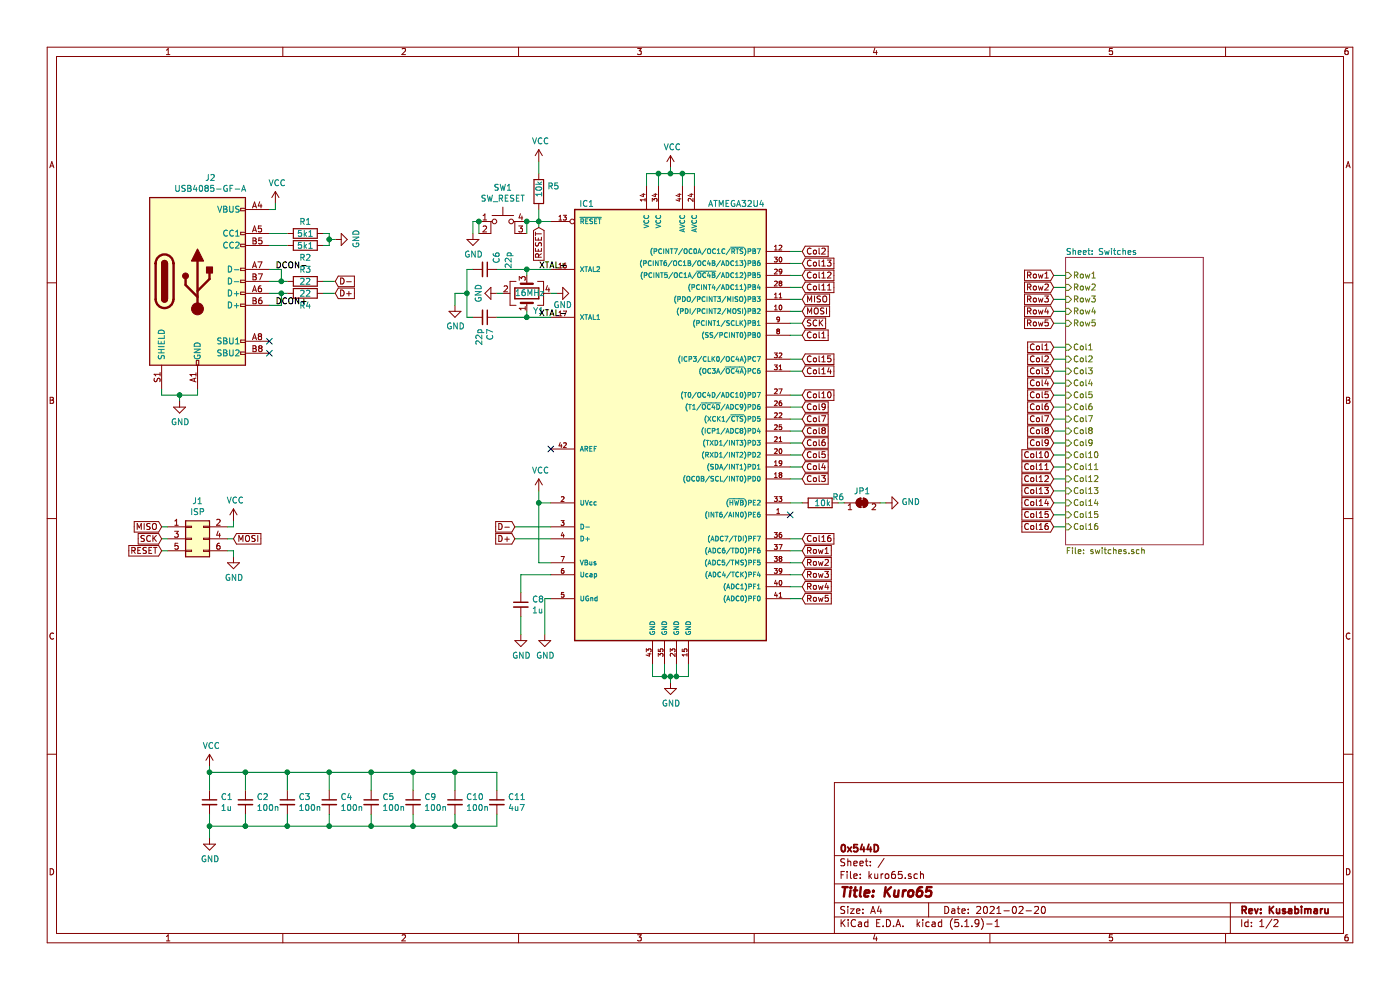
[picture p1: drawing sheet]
EESchema Schematic File Version 4
EELAYER 30 0
EELAYER END
$Descr A4 11693 8268
encoding utf-8
Sheet 1 2
Title "Kuro65"
Date "2021-02-20"
Rev "Kusabimaru"
Comp "0x544D"
Comment1 ""
Comment2 ""
Comment3 ""
Comment4 ""
$EndDescr
$Comp
L Device:R R3
U 1 1
P 2550 2350
F 0 "R3" V 2450 2350 50  0000 C CNN
F 1 "22" V 2550 2350 50  0000 C CNN
F 2 "Resistor_SMD:R_0805_2012Metric_Pad1.20x1.40mm_HandSolder" V 2480 2350 50  0001 C CNN
F 3 "~" H 2550 2350 50  0001 C CNN
	1    2550 2350
	0    1    1    0   
$EndComp
$Comp
L Device:R R4
U 1 1
P 2550 2450
F 0 "R4" V 2650 2450 50  0000 C CNN
F 1 "22" V 2550 2450 50  0000 C CNN
F 2 "Resistor_SMD:R_0805_2012Metric_Pad1.20x1.40mm_HandSolder" V 2480 2450 50  0001 C CNN
F 3 "~" H 2550 2450 50  0001 C CNN
	1    2550 2450
	0    1    1    0   
$EndComp
$Comp
L Device:R R5
U 1 1
P 4500 1600
F 0 "R5" H 4570 1646 50  0000 L CNN
F 1 "10k" V 4500 1550 50  0000 L CNN
F 2 "Resistor_SMD:R_0805_2012Metric_Pad1.20x1.40mm_HandSolder" V 4430 1600 50  0001 C CNN
F 3 "~" H 4500 1600 50  0001 C CNN
	1    4500 1600
	1    0    0    -1  
$EndComp
Wire Wire Line
	5500 1550 5500 1450
Wire Wire Line
	5500 1450 5600 1450
Wire Wire Line
	5600 1450 5600 1400
Connection ~ 5600 1450
Wire Wire Line
	5700 1550 5700 1450
Wire Wire Line
	5700 1450 5600 1450
$Comp
L Device:C_Small C8
U 1 1
P 4350 5050
F 0 "C8" H 4442 5096 50  0000 L CNN
F 1 "1u" H 4442 5005 50  0000 L CNN
F 2 "Capacitor_SMD:C_0805_2012Metric_Pad1.18x1.45mm_HandSolder" H 4350 5050 50  0001 C CNN
F 3 "~" H 4350 5050 50  0001 C CNN
	1    4350 5050
	1    0    0    -1  
$EndComp
Wire Wire Line
	4350 4800 4350 4950
Wire Wire Line
	4350 5150 4350 5300
$Comp
L atmega32u4:ATMEGA32U4 IC1
U 1 1
P 5600 3550
F 0 "IC1" H 4900 5400 50  0000 C CNN
F 1 "ATMEGA32U4" H 6150 5400 50  0000 C CNN
F 2 "Package_QFP:TQFP-44_10x10mm_P0.8mm" H 6100 1575 50  0001 C CNN
F 3 "" H 5600 3550 50  0001 C CNN
	1    5600 3550
	1    0    0    -1  
$EndComp
$Comp
L Device:C_Small C6
U 1 1
P 4050 2250
F 0 "C6" H 3900 2350 50  0000 L CNN
F 1 "22p" H 3900 2450 50  0000 L CNN
F 2 "Capacitor_SMD:C_0805_2012Metric_Pad1.18x1.45mm_HandSolder" H 4050 2250 50  0001 C CNN
F 3 "~" H 4050 2250 50  0001 C CNN
	1    4050 2250
	0    1    1    0   
$EndComp
$Comp
L Device:C_Small C7
U 1 1
P 4050 2650
F 0 "C7" H 4142 2696 50  0000 L CNN
F 1 "22p" H 4142 2605 50  0000 L CNN
F 2 "Capacitor_SMD:C_0805_2012Metric_Pad1.18x1.45mm_HandSolder" H 4050 2650 50  0001 C CNN
F 3 "~" H 4050 2650 50  0001 C CNN
	1    4050 2650
	0    1    1    0   
$EndComp
Wire Wire Line
	3950 2650 3900 2650
Wire Wire Line
	3900 2650 3900 2450
Wire Wire Line
	3950 2250 3900 2250
Wire Wire Line
	3900 2250 3900 2450
Connection ~ 3900 2450
Wire Wire Line
	4600 5000 4550 5000
Wire Wire Line
	4550 5000 4550 5300
Wire Wire Line
	4350 4800 4600 4800
Wire Wire Line
	5450 5550 5450 5650
Wire Wire Line
	5450 5650 5550 5650
Wire Wire Line
	5600 5650 5600 5700
Wire Wire Line
	5550 5550 5550 5650
Connection ~ 5550 5650
Wire Wire Line
	5550 5650 5600 5650
Wire Wire Line
	5600 5650 5650 5650
Wire Wire Line
	5650 5650 5650 5550
Connection ~ 5600 5650
Wire Wire Line
	5650 5650 5750 5650
Wire Wire Line
	5750 5650 5750 5550
Connection ~ 5650 5650
Wire Wire Line
	4500 4100 4500 4200
Wire Wire Line
	4500 4700 4600 4700
Wire Wire Line
	4600 4200 4500 4200
Connection ~ 4500 4200
Wire Wire Line
	4500 4200 4500 4700
Wire Wire Line
	5400 1550 5400 1450
Wire Wire Line
	5400 1450 5500 1450
Connection ~ 5500 1450
Wire Wire Line
	5800 1550 5800 1450
Wire Wire Line
	5800 1450 5700 1450
Connection ~ 5700 1450
Wire Wire Line
	4500 1350 4500 1450
Wire Wire Line
	3950 1950 3950 1850
Wire Wire Line
	3950 1850 4000 1850
Wire Wire Line
	4400 1850 4500 1850
Wire Wire Line
	4500 1750 4500 1850
Connection ~ 4500 1850
Wire Wire Line
	4500 1850 4600 1850
NoConn ~ 4600 3750
Wire Wire Line
	2700 2350 2800 2350
Wire Wire Line
	2700 2450 2800 2450
Text GLabel 2800 2350 2    50   Input ~ 0
D-
Text GLabel 2800 2450 2    50   Input ~ 0
D+
Wire Wire Line
	4600 4400 4300 4400
Wire Wire Line
	4600 4500 4300 4500
Text GLabel 4300 4400 0    50   Input ~ 0
D-
Text GLabel 4300 4500 0    50   Input ~ 0
D+
$Comp
L Device:R R6
U 1 1
P 6850 4200
F 0 "R6" V 6800 4300 50  0000 L CNN
F 1 "10k" V 6850 4150 50  0000 L CNN
F 2 "Resistor_SMD:R_0805_2012Metric_Pad1.20x1.40mm_HandSolder" V 6780 4200 50  0001 C CNN
F 3 "~" H 6850 4200 50  0001 C CNN
	1    6850 4200
	0    1    1    0   
$EndComp
$Comp
L Jumper:SolderJumper_2_Bridged JP1
U 1 1
P 7200 4200
F 0 "JP1" H 7200 4300 50  0000 C CNN
F 1 "SolderJumper_2_Bridged" H 7200 4314 50  0001 C CNN
F 2 "Jumper:SolderJumper-2_P1.3mm_Open_Pad1.0x1.5mm" H 7200 4200 50  0001 C CNN
F 3 "~" H 7200 4200 50  0001 C CNN
	1    7200 4200
	1    0    0    -1  
$EndComp
Wire Wire Line
	6600 4200 6700 4200
Wire Wire Line
	7000 4200 7050 4200
Wire Wire Line
	7350 4200 7400 4200
$Comp
L Connector_Generic:Conn_02x03_Odd_Even J1
U 1 1
P 1600 4500
F 0 "J1" H 1650 4817 50  0000 C CNN
F 1 "ISP" H 1650 4726 50  0000 C CNN
F 2 "Connector_PinHeader_2.54mm:PinHeader_2x03_P2.54mm_Vertical" H 1600 4500 50  0001 C CNN
F 3 "~" H 1600 4500 50  0001 C CNN
	1    1600 4500
	1    0    0    -1  
$EndComp
Wire Wire Line
	1400 4400 1350 4400
Wire Wire Line
	1400 4500 1350 4500
Wire Wire Line
	1400 4600 1350 4600
Wire Wire Line
	1900 4500 1950 4500
$Comp
L power:VCC #PWR04
U 1 1
P 1950 4350
F 0 "#PWR04" H 1950 4200 50  0001 C CNN
F 1 "VCC" H 1965 4523 50  0000 C CNN
F 2 "" H 1950 4350 50  0001 C CNN
F 3 "" H 1950 4350 50  0001 C CNN
	1    1950 4350
	1    0    0    -1  
$EndComp
$Comp
L power:VCC #PWR011
U 1 1
P 4500 1350
F 0 "#PWR011" H 4500 1200 50  0001 C CNN
F 1 "VCC" H 4515 1523 50  0000 C CNN
F 2 "" H 4500 1350 50  0001 C CNN
F 3 "" H 4500 1350 50  0001 C CNN
	1    4500 1350
	1    0    0    -1  
$EndComp
$Comp
L power:VCC #PWR014
U 1 1
P 5600 1400
F 0 "#PWR014" H 5600 1250 50  0001 C CNN
F 1 "VCC" H 5615 1573 50  0000 C CNN
F 2 "" H 5600 1400 50  0001 C CNN
F 3 "" H 5600 1400 50  0001 C CNN
	1    5600 1400
	1    0    0    -1  
$EndComp
$Comp
L power:VCC #PWR012
U 1 1
P 4500 4100
F 0 "#PWR012" H 4500 3950 50  0001 C CNN
F 1 "VCC" H 4515 4273 50  0000 C CNN
F 2 "" H 4500 4100 50  0001 C CNN
F 3 "" H 4500 4100 50  0001 C CNN
	1    4500 4100
	1    0    0    -1  
$EndComp
$Comp
L power:GND #PWR09
U 1 1
P 3800 2550
F 0 "#PWR09" H 3800 2300 50  0001 C CNN
F 1 "GND" H 3805 2377 50  0000 C CNN
F 2 "" H 3800 2550 50  0001 C CNN
F 3 "" H 3800 2550 50  0001 C CNN
	1    3800 2550
	1    0    0    -1  
$EndComp
Wire Wire Line
	3800 2550 3800 2450
Wire Wire Line
	3800 2450 3900 2450
$Comp
L power:GND #PWR08
U 1 1
P 3950 1950
F 0 "#PWR08" H 3950 1700 50  0001 C CNN
F 1 "GND" H 3955 1777 50  0000 C CNN
F 2 "" H 3950 1950 50  0001 C CNN
F 3 "" H 3950 1950 50  0001 C CNN
	1    3950 1950
	1    0    0    -1  
$EndComp
$Comp
L power:GND #PWR05
U 1 1
P 1950 4650
F 0 "#PWR05" H 1950 4400 50  0001 C CNN
F 1 "GND" H 1955 4477 50  0000 C CNN
F 2 "" H 1950 4650 50  0001 C CNN
F 3 "" H 1950 4650 50  0001 C CNN
	1    1950 4650
	1    0    0    -1  
$EndComp
$Comp
L power:GND #PWR010
U 1 1
P 4350 5300
F 0 "#PWR010" H 4350 5050 50  0001 C CNN
F 1 "GND" H 4355 5127 50  0000 C CNN
F 2 "" H 4350 5300 50  0001 C CNN
F 3 "" H 4350 5300 50  0001 C CNN
	1    4350 5300
	1    0    0    -1  
$EndComp
$Comp
L power:GND #PWR013
U 1 1
P 4550 5300
F 0 "#PWR013" H 4550 5050 50  0001 C CNN
F 1 "GND" H 4555 5127 50  0000 C CNN
F 2 "" H 4550 5300 50  0001 C CNN
F 3 "" H 4550 5300 50  0001 C CNN
	1    4550 5300
	1    0    0    -1  
$EndComp
$Comp
L power:GND #PWR015
U 1 1
P 5600 5700
F 0 "#PWR015" H 5600 5450 50  0001 C CNN
F 1 "GND" H 5605 5527 50  0000 C CNN
F 2 "" H 5600 5700 50  0001 C CNN
F 3 "" H 5600 5700 50  0001 C CNN
	1    5600 5700
	1    0    0    -1  
$EndComp
$Comp
L power:GND #PWR016
U 1 1
P 7400 4200
F 0 "#PWR016" H 7400 3950 50  0001 C CNN
F 1 "GND" V 7405 4072 50  0000 R CNN
F 2 "" H 7400 4200 50  0001 C CNN
F 3 "" H 7400 4200 50  0001 C CNN
	1    7400 4200
	0    -1   -1   0   
$EndComp
Wire Wire Line
	1900 4600 1950 4600
Wire Wire Line
	1950 4600 1950 4650
Wire Wire Line
	1900 4400 1950 4400
Wire Wire Line
	1950 4400 1950 4350
Text GLabel 4500 1900 3    50   Input ~ 0
RESET
Wire Wire Line
	4500 1900 4500 1850
Text GLabel 1350 4600 0    50   Input ~ 0
RESET
$Comp
L Device:C_Small C1
U 1 1
P 1750 6700
F 0 "C1" H 1842 6746 50  0000 L CNN
F 1 "1u" H 1842 6655 50  0000 L CNN
F 2 "Capacitor_SMD:C_0805_2012Metric_Pad1.18x1.45mm_HandSolder" H 1750 6700 50  0001 C CNN
F 3 "~" H 1750 6700 50  0001 C CNN
	1    1750 6700
	1    0    0    -1  
$EndComp
$Comp
L Device:C_Small C2
U 1 1
P 2050 6700
F 0 "C2" H 2142 6746 50  0000 L CNN
F 1 "100n" H 2142 6655 50  0000 L CNN
F 2 "Capacitor_SMD:C_0805_2012Metric_Pad1.18x1.45mm_HandSolder" H 2050 6700 50  0001 C CNN
F 3 "~" H 2050 6700 50  0001 C CNN
	1    2050 6700
	1    0    0    -1  
$EndComp
$Comp
L Device:C_Small C3
U 1 1
P 2400 6700
F 0 "C3" H 2492 6746 50  0000 L CNN
F 1 "100n" H 2492 6655 50  0000 L CNN
F 2 "Capacitor_SMD:C_0805_2012Metric_Pad1.18x1.45mm_HandSolder" H 2400 6700 50  0001 C CNN
F 3 "~" H 2400 6700 50  0001 C CNN
	1    2400 6700
	1    0    0    -1  
$EndComp
$Comp
L Device:C_Small C4
U 1 1
P 2750 6700
F 0 "C4" H 2842 6746 50  0000 L CNN
F 1 "100n" H 2842 6655 50  0000 L CNN
F 2 "Capacitor_SMD:C_0805_2012Metric_Pad1.18x1.45mm_HandSolder" H 2750 6700 50  0001 C CNN
F 3 "~" H 2750 6700 50  0001 C CNN
	1    2750 6700
	1    0    0    -1  
$EndComp
$Comp
L Device:C_Small C5
U 1 1
P 3100 6700
F 0 "C5" H 3192 6746 50  0000 L CNN
F 1 "100n" H 3192 6655 50  0000 L CNN
F 2 "Capacitor_SMD:C_0805_2012Metric_Pad1.18x1.45mm_HandSolder" H 3100 6700 50  0001 C CNN
F 3 "~" H 3100 6700 50  0001 C CNN
	1    3100 6700
	1    0    0    -1  
$EndComp
$Comp
L power:VCC #PWR01
U 1 1
P 1750 6400
F 0 "#PWR01" H 1750 6250 50  0001 C CNN
F 1 "VCC" H 1765 6573 50  0000 C CNN
F 2 "" H 1750 6400 50  0001 C CNN
F 3 "" H 1750 6400 50  0001 C CNN
	1    1750 6400
	1    0    0    -1  
$EndComp
$Comp
L power:GND #PWR02
U 1 1
P 1750 7000
F 0 "#PWR02" H 1750 6750 50  0001 C CNN
F 1 "GND" H 1755 6827 50  0000 C CNN
F 2 "" H 1750 7000 50  0001 C CNN
F 3 "" H 1750 7000 50  0001 C CNN
	1    1750 7000
	1    0    0    -1  
$EndComp
Wire Wire Line
	1750 6800 1750 6900
Wire Wire Line
	2050 6800 2050 6900
Wire Wire Line
	2050 6900 1750 6900
Connection ~ 1750 6900
Wire Wire Line
	1750 6900 1750 7000
Wire Wire Line
	2400 6800 2400 6900
Wire Wire Line
	2400 6900 2050 6900
Connection ~ 2050 6900
Wire Wire Line
	2750 6800 2750 6900
Wire Wire Line
	2750 6900 2400 6900
Connection ~ 2400 6900
Wire Wire Line
	3100 6800 3100 6900
Wire Wire Line
	3100 6900 2750 6900
Connection ~ 2750 6900
Wire Wire Line
	1750 6400 1750 6450
Wire Wire Line
	2050 6600 2050 6450
Wire Wire Line
	2050 6450 1750 6450
Connection ~ 1750 6450
Wire Wire Line
	1750 6450 1750 6600
Wire Wire Line
	2400 6600 2400 6450
Wire Wire Line
	2400 6450 2050 6450
Connection ~ 2050 6450
Wire Wire Line
	2750 6600 2750 6450
Wire Wire Line
	2750 6450 2400 6450
Connection ~ 2400 6450
Wire Wire Line
	3100 6600 3100 6450
Wire Wire Line
	3100 6450 2750 6450
Connection ~ 2750 6450
$Sheet
S 8900 2150 1150 2400
U 60130AE4
F0 "Switches" 50
F1 "switches.sch" 50
F2 "Row1" I L 8900 2300 50 
F3 "Row2" I L 8900 2400 50 
F4 "Row3" I L 8900 2500 50 
F5 "Row4" I L 8900 2600 50 
F6 "Row5" I L 8900 2700 50 
F7 "Col1" I L 8900 2900 50 
F8 "Col2" I L 8900 3000 50 
F9 "Col3" I L 8900 3100 50 
F10 "Col4" I L 8900 3200 50 
F11 "Col5" I L 8900 3300 50 
F12 "Col6" I L 8900 3400 50 
F13 "Col7" I L 8900 3500 50 
F14 "Col8" I L 8900 3600 50 
F15 "Col9" I L 8900 3700 50 
F16 "Col10" I L 8900 3800 50 
F17 "Col11" I L 8900 3900 50 
F18 "Col12" I L 8900 4000 50 
F19 "Col13" I L 8900 4100 50 
F20 "Col14" I L 8900 4200 50 
F21 "Col15" I L 8900 4300 50 
F22 "Col16" I L 8900 4400 50 
$EndSheet
Text GLabel 6700 4600 2    50   Input ~ 0
Row1
Text GLabel 6700 4700 2    50   Input ~ 0
Row2
Text GLabel 6700 4800 2    50   Input ~ 0
Row3
Text GLabel 6700 4900 2    50   Input ~ 0
Row4
Text GLabel 6700 5000 2    50   Input ~ 0
Row5
Wire Wire Line
	6600 4600 6700 4600
Wire Wire Line
	6600 4700 6700 4700
Wire Wire Line
	6600 4800 6700 4800
Wire Wire Line
	6600 4900 6700 4900
Wire Wire Line
	6600 5000 6700 5000
Text GLabel 8800 2300 0    50   Input ~ 0
Row1
Text GLabel 8800 2400 0    50   Input ~ 0
Row2
Text GLabel 8800 2500 0    50   Input ~ 0
Row3
Text GLabel 8800 2600 0    50   Input ~ 0
Row4
Text GLabel 8800 2700 0    50   Input ~ 0
Row5
Wire Wire Line
	8900 2700 8800 2700
Wire Wire Line
	8900 2600 8800 2600
Wire Wire Line
	8900 2500 8800 2500
Wire Wire Line
	8900 2400 8800 2400
Wire Wire Line
	8900 2300 8800 2300
Text GLabel 6700 2800 2    50   Input ~ 0
Col1
Text GLabel 6700 2100 2    50   Input ~ 0
Col2
Text GLabel 6700 4000 2    50   Input ~ 0
Col3
Text GLabel 6700 3900 2    50   Input ~ 0
Col4
Text GLabel 6700 3800 2    50   Input ~ 0
Col5
Text GLabel 6700 3700 2    50   Input ~ 0
Col6
Text GLabel 6700 3500 2    50   Input ~ 0
Col7
Text GLabel 6700 3600 2    50   Input ~ 0
Col8
Text GLabel 6700 3400 2    50   Input ~ 0
Col9
Text GLabel 6700 3300 2    50   Input ~ 0
Col10
Text GLabel 6700 2400 2    50   Input ~ 0
Col11
Text GLabel 6700 2300 2    50   Input ~ 0
Col12
Text GLabel 6700 2200 2    50   Input ~ 0
Col13
Text GLabel 6700 3100 2    50   Input ~ 0
Col14
Text GLabel 6700 3000 2    50   Input ~ 0
Col15
Text GLabel 6700 4500 2    50   Input ~ 0
Col16
Wire Wire Line
	6600 2100 6700 2100
Wire Wire Line
	6600 2200 6700 2200
Wire Wire Line
	6600 2300 6700 2300
Wire Wire Line
	6600 2400 6700 2400
Wire Wire Line
	6600 2800 6700 2800
Wire Wire Line
	6600 3000 6700 3000
Wire Wire Line
	6600 3100 6700 3100
Wire Wire Line
	6600 3300 6700 3300
Wire Wire Line
	6600 3400 6700 3400
Wire Wire Line
	6600 3500 6700 3500
Wire Wire Line
	6600 3600 6700 3600
Wire Wire Line
	6600 3700 6700 3700
Wire Wire Line
	6600 3800 6700 3800
Wire Wire Line
	6600 3900 6700 3900
Wire Wire Line
	6600 4000 6700 4000
Wire Wire Line
	6600 4500 6700 4500
Text GLabel 8800 2900 0    50   Input ~ 0
Col1
Text GLabel 8800 3000 0    50   Input ~ 0
Col2
Text GLabel 8800 3100 0    50   Input ~ 0
Col3
Text GLabel 8800 3200 0    50   Input ~ 0
Col4
Text GLabel 8800 3300 0    50   Input ~ 0
Col5
Text GLabel 8800 3400 0    50   Input ~ 0
Col6
Text GLabel 8800 3500 0    50   Input ~ 0
Col7
Text GLabel 8800 3600 0    50   Input ~ 0
Col8
Wire Wire Line
	8900 3600 8800 3600
Wire Wire Line
	8900 3500 8800 3500
Wire Wire Line
	8900 3400 8800 3400
Wire Wire Line
	8900 3300 8800 3300
Wire Wire Line
	8900 3200 8800 3200
Wire Wire Line
	8900 3100 8800 3100
Wire Wire Line
	8900 3000 8800 3000
Wire Wire Line
	8900 2900 8800 2900
Text GLabel 8800 3700 0    50   Input ~ 0
Col9
Text GLabel 8800 3800 0    50   Input ~ 0
Col10
Text GLabel 8800 3900 0    50   Input ~ 0
Col11
Text GLabel 8800 4000 0    50   Input ~ 0
Col12
Text GLabel 8800 4100 0    50   Input ~ 0
Col13
Text GLabel 8800 4200 0    50   Input ~ 0
Col14
Text GLabel 8800 4300 0    50   Input ~ 0
Col15
Text GLabel 8800 4400 0    50   Input ~ 0
Col16
Wire Wire Line
	8900 4400 8800 4400
Wire Wire Line
	8900 4300 8800 4300
Wire Wire Line
	8900 4200 8800 4200
Wire Wire Line
	8900 4100 8800 4100
Wire Wire Line
	8900 4000 8800 4000
Wire Wire Line
	8900 3900 8800 3900
Wire Wire Line
	8900 3800 8800 3800
Wire Wire Line
	8900 3700 8800 3700
Text GLabel 6700 2500 2    50   Input ~ 0
MISO
Text GLabel 6700 2600 2    50   Input ~ 0
MOSI
Text GLabel 6700 2700 2    50   Input ~ 0
SCK
Wire Wire Line
	6700 2700 6600 2700
Wire Wire Line
	6600 2600 6700 2600
Wire Wire Line
	6700 2500 6600 2500
Text GLabel 1350 4400 0    50   Input ~ 0
MISO
Text GLabel 1350 4500 0    50   Input ~ 0
SCK
Text GLabel 1950 4500 2    50   Input ~ 0
MOSI
NoConn ~ 6600 4300
$Comp
L Connector:USB_C_Receptacle_USB2.0 J2
U 1 1
P 1650 2350
F 0 "J2" H 1757 3217 50  0000 C CNN
F 1 "USB4085-GF-A" H 1757 3126 50  0000 C CNN
F 2 "Connector_USB:USB_C_Receptacle_GCT_USB4085" H 1800 2350 50  0001 C CNN
F 3 "https://www.usb.org/sites/default/files/documents/usb_type-c.zip" H 1800 2350 50  0001 C CNN
F 4 "https://www.digikey.de/product-detail/de/gct/USB4085-GF-A/2073-USB4085-GF-ACT-ND/9859733" H 1650 2350 50  0001 C CNN "Shop-URL"
	1    1650 2350
	1    0    0    -1  
$EndComp
Wire Wire Line
	2250 2450 2350 2450
Wire Wire Line
	2350 2450 2350 2550
Wire Wire Line
	2250 2550 2350 2550
Wire Wire Line
	2250 2350 2350 2350
Wire Wire Line
	2350 2350 2350 2250
Wire Wire Line
	2250 2250 2350 2250
$Comp
L Device:R R1
U 1 1
P 2550 1950
F 0 "R1" V 2450 1950 50  0000 C CNN
F 1 "5k1" V 2550 1950 50  0000 C CNN
F 2 "Resistor_SMD:R_0805_2012Metric_Pad1.20x1.40mm_HandSolder" V 2480 1950 50  0001 C CNN
F 3 "~" H 2550 1950 50  0001 C CNN
	1    2550 1950
	0    1    1    0   
$EndComp
$Comp
L Device:R R2
U 1 1
P 2550 2050
F 0 "R2" V 2650 2050 50  0000 C CNN
F 1 "5k1" V 2550 2050 50  0000 C CNN
F 2 "Resistor_SMD:R_0805_2012Metric_Pad1.20x1.40mm_HandSolder" V 2480 2050 50  0001 C CNN
F 3 "~" H 2550 2050 50  0001 C CNN
	1    2550 2050
	0    1    1    0   
$EndComp
Wire Wire Line
	2350 2350 2400 2350
Connection ~ 2350 2350
Wire Wire Line
	2400 2450 2350 2450
Connection ~ 2350 2450
Wire Wire Line
	2250 1950 2400 1950
Wire Wire Line
	2250 2050 2400 2050
$Comp
L power:GND #PWR07
U 1 1
P 2800 2000
F 0 "#PWR07" H 2800 1750 50  0001 C CNN
F 1 "GND" H 2805 1827 50  0000 C CNN
F 2 "" H 2800 2000 50  0001 C CNN
F 3 "" H 2800 2000 50  0001 C CNN
	1    2800 2000
	0    -1   -1   0   
$EndComp
Wire Wire Line
	2700 1950 2750 1950
Wire Wire Line
	2750 1950 2750 2000
Wire Wire Line
	2750 2000 2800 2000
Wire Wire Line
	2700 2050 2750 2050
Wire Wire Line
	2750 2050 2750 2000
Connection ~ 2750 2000
NoConn ~ 2250 2850
NoConn ~ 2250 2950
$Comp
L power:GND #PWR03
U 1 1
P 1500 3350
F 0 "#PWR03" H 1500 3100 50  0001 C CNN
F 1 "GND" H 1505 3177 50  0000 C CNN
F 2 "" H 1500 3350 50  0001 C CNN
F 3 "" H 1500 3350 50  0001 C CNN
	1    1500 3350
	1    0    0    -1  
$EndComp
Wire Wire Line
	1350 3250 1350 3300
Wire Wire Line
	1350 3300 1500 3300
Wire Wire Line
	1500 3300 1500 3350
Wire Wire Line
	1650 3250 1650 3300
Wire Wire Line
	1650 3300 1500 3300
Connection ~ 1500 3300
$Comp
L power:VCC #PWR06
U 1 1
P 2300 1700
F 0 "#PWR06" H 2300 1550 50  0001 C CNN
F 1 "VCC" H 2315 1873 50  0000 C CNN
F 2 "" H 2300 1700 50  0001 C CNN
F 3 "" H 2300 1700 50  0001 C CNN
	1    2300 1700
	1    0    0    -1  
$EndComp
Wire Wire Line
	2250 1750 2300 1750
Wire Wire Line
	2300 1750 2300 1700
$Comp
L Device:C_Small C9
U 1 1
P 3450 6700
F 0 "C9" H 3542 6746 50  0000 L CNN
F 1 "100n" H 3542 6655 50  0000 L CNN
F 2 "Capacitor_SMD:C_0805_2012Metric_Pad1.18x1.45mm_HandSolder" H 3450 6700 50  0001 C CNN
F 3 "~" H 3450 6700 50  0001 C CNN
	1    3450 6700
	1    0    0    -1  
$EndComp
Wire Wire Line
	3100 6450 3450 6450
Wire Wire Line
	3450 6450 3450 6600
Connection ~ 3100 6450
Wire Wire Line
	3100 6900 3450 6900
Wire Wire Line
	3450 6900 3450 6800
Connection ~ 3100 6900
$Comp
L Device:Crystal_GND24 Y1
U 1 1
P 4400 2450
F 0 "Y1" V 4250 2400 50  0000 R CNN
F 1 "16MHz" V 4400 2550 50  0000 R CNN
F 2 "Crystal:Crystal_SMD_SeikoEpson_TSX3225-4Pin_3.2x2.5mm_HandSoldering" H 4400 2450 50  0001 C CNN
F 3 "https://support.epson.biz/td/api/doc_check.php?dl=brief_TSX-3225&lang=en" H 4400 2450 50  0001 C CNN
	1    4400 2450
	0    -1   -1   0   
$EndComp
Wire Wire Line
	4150 2250 4400 2250
Wire Wire Line
	4150 2650 4400 2650
Wire Wire Line
	4400 2650 4400 2600
Connection ~ 4400 2650
Wire Wire Line
	4400 2650 4600 2650
Wire Wire Line
	4400 2300 4400 2250
Connection ~ 4400 2250
Wire Wire Line
	4400 2250 4600 2250
$Comp
L power:GND #PWR018
U 1 1
P 4650 2450
F 0 "#PWR018" H 4650 2200 50  0001 C CNN
F 1 "GND" V 4550 2400 50  0000 C CNN
F 2 "" H 4650 2450 50  0001 C CNN
F 3 "" H 4650 2450 50  0001 C CNN
	1    4650 2450
	0    -1   -1   0   
$EndComp
Wire Wire Line
	4600 2450 4650 2450
$Comp
L power:GND #PWR017
U 1 1
P 4150 2450
F 0 "#PWR017" H 4150 2200 50  0001 C CNN
F 1 "GND" H 4150 2300 50  0000 C CNN
F 2 "" H 4150 2450 50  0001 C CNN
F 3 "" H 4150 2450 50  0001 C CNN
	1    4150 2450
	0    1    1    0   
$EndComp
Wire Wire Line
	4150 2450 4200 2450
Text Label 4500 2250 0    50   ~ 0
XTAL+
Text Label 4500 2650 0    50   ~ 0
XTAL-
$Comp
L Switch:SW_MEC_5E SW1
U 1 1
P 4200 1950
F 0 "SW1" H 4200 2335 50  0000 C CNN
F 1 "SW_RESET" H 4200 2244 50  0000 C CNN
F 2 "Button_Switch_SMD:SW_SPST_Omron_B3FS-100xP" H 4200 2250 50  0001 C CNN
F 3 "http://www.apem.com/int/index.php?controller=attachment&id_attachment=1371" H 4200 2250 50  0001 C CNN
	1    4200 1950
	1    0    0    -1  
$EndComp
Wire Wire Line
	4400 1950 4400 1850
Connection ~ 4400 1850
Wire Wire Line
	4000 1950 4000 1850
Connection ~ 4000 1850
Text Label 2300 2250 0    50   ~ 0
DCON-
Text Label 2300 2550 0    50   ~ 0
DCON+
$Comp
L Device:C_Small C10
U 1 1
P 3800 6700
F 0 "C10" H 3892 6746 50  0000 L CNN
F 1 "100n" H 3892 6655 50  0000 L CNN
F 2 "Capacitor_SMD:C_0805_2012Metric_Pad1.18x1.45mm_HandSolder" H 3800 6700 50  0001 C CNN
F 3 "~" H 3800 6700 50  0001 C CNN
	1    3800 6700
	1    0    0    -1  
$EndComp
Wire Wire Line
	3450 6450 3800 6450
Wire Wire Line
	3800 6450 3800 6600
Connection ~ 3450 6450
Wire Wire Line
	3450 6900 3800 6900
Wire Wire Line
	3800 6900 3800 6800
Connection ~ 3450 6900
$Comp
L Device:C_Small C11
U 1 1
P 4150 6700
F 0 "C11" H 4242 6746 50  0000 L CNN
F 1 "4u7" H 4242 6655 50  0000 L CNN
F 2 "Capacitor_SMD:C_0805_2012Metric_Pad1.18x1.45mm_HandSolder" H 4150 6700 50  0001 C CNN
F 3 "~" H 4150 6700 50  0001 C CNN
	1    4150 6700
	1    0    0    -1  
$EndComp
Wire Wire Line
	3800 6450 4150 6450
Wire Wire Line
	4150 6450 4150 6600
Connection ~ 3800 6450
Wire Wire Line
	3800 6900 4150 6900
Wire Wire Line
	4150 6900 4150 6800
Connection ~ 3800 6900
$EndSCHEMATC
